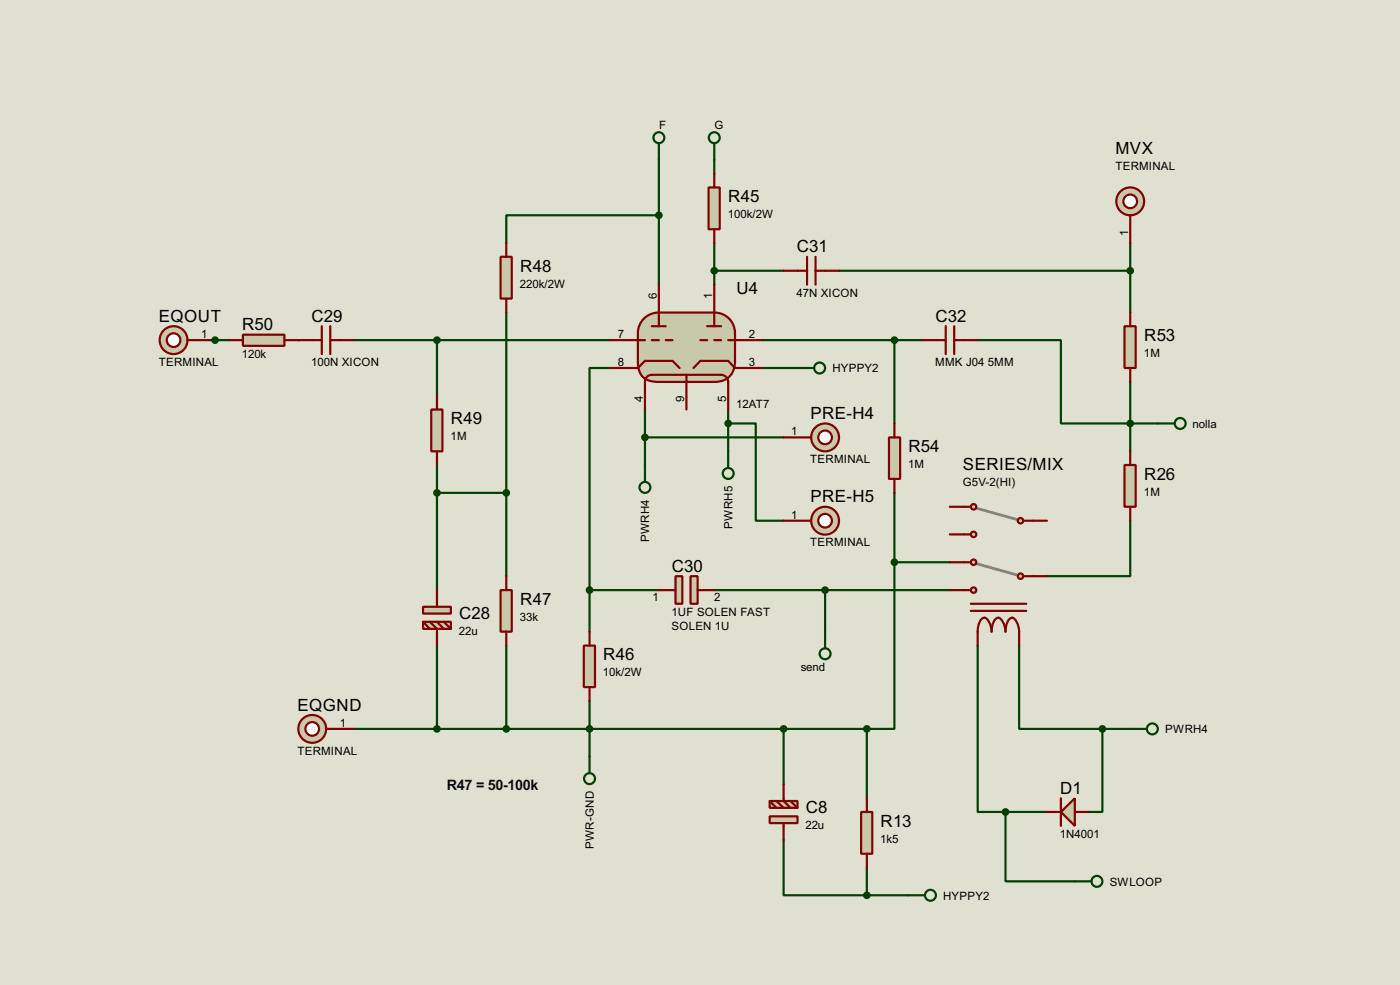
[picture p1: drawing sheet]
<svg xmlns="http://www.w3.org/2000/svg" width="256mm" height="180mm" viewBox="0 0 256 180" stroke-linecap="round" stroke-linejoin="round" font-family="sans-serif">
<path d="M0 0h256.5v180.3h-256.5z" fill="#e0e0d0"/>
<g fill="none" stroke="#004000" stroke-width=".4">
<path d="M130.9 29.3v2.5M92.8 57.2v48.3M207.1 49.6v7.6M139.8 67.4h6.3M80.1 85.1v22.9M80.1 90.2h12.7M80.1 118.2v15.2M92.8 118.2v15.2M64.8 133.4h94v12.7M108 133.4v5.1M143.6 133.4v10.2M143.6 153.7v10.2h15.2"/>
<path d="M158.8 158.8v5.1M158.8 163.9h7.6"/>
</g>
<circle cx="54.7" cy="62.3" r=".2" fill="#004000"/>
<path d="M120.7 39.4h-27.9v5.1M120.7 29.3v22.8M130.9 49.6h12.7M130.9 44.5v7.6M207.1 44.5v5.1h-53.4M139.8 62.3h29.2M163.9 62.3v15.2" fill="none" stroke="#004000" stroke-width=".4"/>
<circle cx="39.4" cy="62.3" r=".2" fill="#004000"/>
<g fill="none" stroke="#004000" stroke-width=".4">
<path d="M39.4 62.3h2.6M64.8 62.3h47M80.1 62.3v10.1M111.8 67.4h-3.8v40.6M118.2 75v10.1M133.4 77.5h5.1v17.8h5.1M133.4 75v7.6M179.1 62.3h15.3v15.2h17.7M207.1 69.9v12.7M118.2 80.1h25.4M163.9 90.2v12.7M207.1 95.3v10.2h-15.3"/>
<path d="M108 108h12.7M108 108v7.6M130.9 108h43.1M151.2 108v7.6M163.9 102.9v30.5h-5.1M163.9 102.9h10.1M179.1 118.2v30.4h5.1M186.7 118.2v15.2h15.3M108 128.3v5.1M202 133.4v15.2h-2.6M202 133.4h5.1M184.2 148.6v12.7h12.7"/>
<path d="M184.2 148.6h7.6"/>
</g>
<path d="M118 58.3a3.9 3.9 0 0 1 2.7-1.1h10.2a3.7 3.7 0 0 1 3.8 3.8v5.1a3.5 3.5 0 0 1-3.8 3.8h-10.2a3.2 3.2 0 0 1-3.8-2.9v-6a3.8 3.8 0 0 1 1.1-2.7z" fill-rule="evenodd" fill="#c8c8aa" stroke="#800000" stroke-width=".4"/>
<g fill="none" stroke="#800000" stroke-width=".4">
<path d="M119.4 59.7h2.6M120.7 52.1v7.6M129.6 59.7h2.5M130.9 52.1v7.6M111.8 62.3h6.4M111.8 67.4h5.1l1.3-1.3h5l1.3 1.3M118.2 75v-5.1a1.26 1.26 0 0 1 1.2-1.3h12.7a1.29 1.29 0 0 1 1.3 1.3v5.1M119.4 62.3h1.3M122 62.3h1.2M125.8 68.6v6.4M127.1 67.4l1.2-1.3h5.1l1.3 1.3h5.1M128.3 62.3h1.3"/>
<path d="M130.9 62.3h1.2M133.4 62.3h6.4"/>
</g>
<g fill="none" stroke="#004000" stroke-width=".4">
<path d="M120.7 26.2v3.1M118.2 85.1v3.1M133.4 82.6v3.1"/>
<circle cx="120.7" cy="25.2" r="1"/>
<circle cx="118.1" cy="89.2" r="1"/>
<circle cx="133.4" cy="86.7" r="1"/>
</g>
<path d="M129.8 34.3h2.1v7.7h-2.1z" fill="#c8c8aa" stroke="#800000" stroke-width=".4"/>
<path d="M130.9 31.8v2.5M130.9 42v2.5" fill="none" stroke="#800000" stroke-width=".4"/>
<g fill="none" stroke="#004000" stroke-width=".4">
<path d="M130.9 26.2v3.1"/>
<circle cx="130.8" cy="25.2" r="1"/>
</g>
<path d="M91.7 108h2.1v7.6h-2.1z" fill="#c8c8aa" stroke="#800000" stroke-width=".4"/>
<path d="M92.8 105.5v2.5M92.8 115.6v2.6" fill="none" stroke="#800000" stroke-width=".4"/>
<path d="M91.7 47h2.1v7.7h-2.1z" fill="#c8c8aa" stroke="#800000" stroke-width=".4"/>
<path d="M92.8 44.5v2.5M92.8 54.7v2.5" fill="none" stroke="#800000" stroke-width=".4"/>
<g fill="#c8c8aa" stroke="#800000" stroke-width=".4">
<path d="M77.5 111.1h5.1v1.2h-5.1z"/>
<path d="M77.5 113.8h5.1v1.3h-5.1z"/>
</g>
<path d="M77.5 113.8l1.3 1.3M78.8 113.8l1.3 1.3v3.1M80.1 108v3.1M80.1 113.8l1.2 1.3M81.3 113.8l1.3 1.3" fill="none" stroke="#800000" stroke-width=".4"/>
<g fill="#004000" stroke="#004000" stroke-width=".4">
<circle cx="80" cy="90.2" r=".5"/>
<circle cx="92.7" cy="90.2" r=".5"/>
</g>
<path d="M44.5 61.3h7.6v2h-7.6z" fill="#c8c8aa" stroke="#800000" stroke-width=".4"/>
<path d="M42 62.3h2.5M52.1 62.3h2.6" fill="none" stroke="#800000" stroke-width=".4"/>
<g fill="#c8c8aa" stroke="#800000" stroke-width=".4">
<path d="M123.8 105.5h1.2v5h-1.2z"/>
<path d="M126.5 105.5h1.3v5h-1.3z"/>
</g>
<path d="M120.7 108h3.1M127.8 108h3.1" fill="none" stroke="#800000" stroke-width=".4"/>
<circle cx="57.2" cy="133.4" r="2.55" fill="#c8c8aa" stroke="#800000" stroke-width=".4"/>
<circle cx="57.2" cy="133.4" r="1.25" fill="#feffff" stroke="#800000" stroke-width=".4"/>
<path d="M59.7 133.4h5.1" fill="none" stroke="#800000" stroke-width=".4"/>
<g fill="none" stroke="#004000" stroke-width=".4">
<path d="M108 138.5v3"/>
<circle cx="108" cy="142.5" r="1"/>
</g>
<path d="M206 59.7h2.1v7.7h-2.1z" fill="#c8c8aa" stroke="#800000" stroke-width=".4"/>
<path d="M207.1 57.2v2.5M207.1 67.4v2.5" fill="none" stroke="#800000" stroke-width=".4"/>
<path d="M162.9 80.1h2v7.6h-2z" fill="#c8c8aa" stroke="#800000" stroke-width=".4"/>
<path d="M163.9 77.5v2.6M163.9 87.7v2.5" fill="none" stroke="#800000" stroke-width=".4"/>
<g fill="#004000" stroke="#004000" stroke-width=".4">
<circle cx="108" cy="133.4" r=".5"/>
<circle cx="92.7" cy="133.4" r=".5"/>
<circle cx="80" cy="133.4" r=".5"/>
<circle cx="207" cy="49.6" r=".5"/>
</g>
<path d="M79 75h2.1v7.6h-2.1z" fill="#c8c8aa" stroke="#800000" stroke-width=".4"/>
<path d="M80.1 72.4v2.6M80.1 82.6v2.5" fill="none" stroke="#800000" stroke-width=".4"/>
<circle cx="151.1" cy="80.1" r="2.55" fill="#c8c8aa" stroke="#800000" stroke-width=".4"/>
<circle cx="151.1" cy="80.1" r="1.25" fill="#feffff" stroke="#800000" stroke-width=".4"/>
<path d="M143.6 80.1h5" fill="none" stroke="#800000" stroke-width=".4"/>
<circle cx="151.1" cy="95.3" r="2.55" fill="#c8c8aa" stroke="#800000" stroke-width=".4"/>
<circle cx="151.1" cy="95.3" r="1.25" fill="#feffff" stroke="#800000" stroke-width=".4"/>
<path d="M143.6 95.3h5" fill="none" stroke="#800000" stroke-width=".4"/>
<g fill="none" stroke="#004000" stroke-width=".4">
<path d="M146.1 67.4h3.1"/>
<circle cx="150.1" cy="67.4" r="1"/>
</g>
<path d="M157.8 148.6h2v7.7h-2z" fill="#c8c8aa" stroke="#800000" stroke-width=".4"/>
<path d="M158.8 146.1v2.5M158.8 156.3v2.5" fill="none" stroke="#800000" stroke-width=".4"/>
<circle cx="158.8" cy="133.4" r=".5" fill="#004000" stroke="#004000" stroke-width=".4"/>
<g fill="#c8c8aa" stroke="#800000" stroke-width=".4">
<path d="M141 149.4h5.1v1.3h-5.1z"/>
<path d="M141 146.6h5.1v1.3h-5.1z"/>
</g>
<path d="M141 146.6l1.3 1.3M142.3 146.6l1.3 1.3M143.6 143.6v3l1.2 1.3M143.6 150.7v3M144.8 146.6l1.3 1.3" fill="none" stroke="#800000" stroke-width=".4"/>
<g fill="#004000" stroke="#004000" stroke-width=".4">
<circle cx="143.5" cy="133.4" r=".5"/>
<circle cx="158.8" cy="163.9" r=".5"/>
</g>
<g fill="none" stroke="#004000" stroke-width=".4">
<path d="M166.4 163.9h3.1"/>
<circle cx="170.4" cy="163.9" r="1"/>
</g>
<circle cx="31.8" cy="62.3" r="2.55" fill="#c8c8aa" stroke="#800000" stroke-width=".4"/>
<circle cx="31.8" cy="62.3" r="1.25" fill="#feffff" stroke="#800000" stroke-width=".4"/>
<g fill="none" stroke="#800000" stroke-width=".4">
<path d="M59 59.7v5.1M60.5 59.7v5.1M143.6 49.6h4.3M147.9 47v5.1M149.4 47v5.1M149.4 49.6h4.3M173.3 59.7v5.1M174.8 59.7v5.1M34.3 62.3h5.1M54.7 62.3h4.3M60.5 62.3h4.3M169 62.3h4.3"/>
<path d="M174.8 62.3h4.3"/>
</g>
<g fill="#004000" stroke="#004000" stroke-width=".4">
<circle cx="120.7" cy="39.4" r=".5"/>
<circle cx="130.8" cy="49.6" r=".5"/>
<circle cx="163.8" cy="62.3" r=".5"/>
</g>
<circle cx="207" cy="36.9" r="2.55" fill="#c8c8aa" stroke="#800000" stroke-width=".4"/>
<circle cx="207" cy="36.9" r="1.25" fill="#feffff" stroke="#800000" stroke-width=".4"/>
<path d="M207.1 39.4v5.1" fill="none" stroke="#800000" stroke-width=".4"/>
<g fill="#004000" stroke="#004000" stroke-width=".4">
<circle cx="39.4" cy="62.3" r=".5"/>
<circle cx="118.1" cy="80.1" r=".5"/>
<circle cx="133.4" cy="77.5" r=".5"/>
<circle cx="80" cy="62.3" r=".5"/>
</g>
<path d="M178.9 103.2l7.3 2" fill="none" stroke="#808080" stroke-width=".5"/>
<g fill="#c8c8aa" stroke="#800000" stroke-width=".4">
<circle cx="186.9" cy="105.5" r=".5"/>
<circle cx="178.3" cy="102.9" r=".5"/>
</g>
<path d="M176.6 102.9h1.3" fill="none" stroke="#800000" stroke-width=".4"/>
<circle cx="178.3" cy="108" r=".5" fill="#c8c8aa" stroke="#800000" stroke-width=".4"/>
<path d="M176.6 108h1.3M177.9 111.8h10.1M177.9 110.5h10.1M179.1 115.6a3.3 3.3 0 0 1 .9-2.4 .9 .9 0 0 1 1.2 .7l.4 1.1 .1 .6a3.3 3.3 0 0 1 .8-2.4 .89 .89 0 0 1 1.2 .7l.4 1.1 .1 .6a3.3 3.3 0 0 1 .9-2.4l.4-.1a2.75 2.75 0 0 1 1.2 2.5M187.5 105.5h1.8" fill="none" stroke="#800000" stroke-width=".4"/>
<path d="M178.9 93l7.3 2.1" fill="none" stroke="#808080" stroke-width=".5"/>
<g fill="#c8c8aa" stroke="#800000" stroke-width=".4">
<circle cx="186.9" cy="95.3" r=".5"/>
<circle cx="178.3" cy="92.8" r=".5"/>
</g>
<path d="M176.6 92.8h1.3" fill="none" stroke="#800000" stroke-width=".4"/>
<circle cx="178.3" cy="97.8" r=".5" fill="#c8c8aa" stroke="#800000" stroke-width=".4"/>
<path d="M174 97.8h3.9M174 92.8h2.6M187.5 95.3h4.3M174 102.9h2.6M174 108h2.6M179.1 115.6v2.6M186.7 115.6v2.6M189.3 105.5h2.5" fill="none" stroke="#800000" stroke-width=".4"/>
<path d="M194.4 148.6l2.5-2.5v5.1z" fill="#c8c8aa" stroke="#800000" stroke-width=".4"/>
<path d="M191.8 148.6h2.6M194.4 146.1v5.1M196.9 148.6h2.5" fill="none" stroke="#800000" stroke-width=".4"/>
<path d="M206 85.1h2.1v7.7h-2.1z" fill="#c8c8aa" stroke="#800000" stroke-width=".4"/>
<path d="M207.1 82.6v2.5M207.1 92.8v2.5" fill="none" stroke="#800000" stroke-width=".4"/>
<g fill="#004000" stroke="#004000" stroke-width=".4">
<circle cx="207" cy="77.5" r=".5"/>
<circle cx="201.9" cy="133.4" r=".5"/>
<circle cx="184.2" cy="148.6" r=".5"/>
<circle cx="163.8" cy="102.9" r=".5"/>
<circle cx="151.1" cy="108" r=".5"/>
<circle cx="108" cy="108" r=".5"/>
</g>
<g fill="none" stroke="#004000" stroke-width=".4">
<path d="M212.1 77.5h3.1M151.2 115.6v3.1M207.1 133.4h3M196.9 161.3h3.1"/>
<circle cx="216.2" cy="77.5" r="1"/>
<circle cx="151.1" cy="119.7" r="1"/>
<circle cx="211.1" cy="133.4" r="1"/>
<circle cx="200.9" cy="161.3" r="1"/>
</g>
<path d="M107 118.2h2v7.6h-2z" fill="#c8c8aa" stroke="#800000" stroke-width=".4"/>
<path d="M108 115.6v2.6M108 125.8v2.5" fill="none" stroke="#800000" stroke-width=".4"/>
<g font-size="3.5">
<text x="204.4" y="28.2">MVX</text>
<text x="133.4" y="37">R45</text>
<text x="146" y="46.2">C31</text>
<text x="95.3" y="49.7">R48</text>
<text x="134.9" y="53.9">U4</text>
<text x="29.1" y="58.9">EQOUT</text>
<text x="57.1" y="58.9">C29</text>
<text x="171.4" y="58.9">C32</text>
<text x="44.4" y="60.5">R50</text>
<text x="209.6" y="62.4">R53</text>
<text x="82.6" y="77.6">R49</text>
<text x="148.5" y="76.7">PRE-H4</text>
<text x="166.4" y="82.8">R54</text>
<text x="176.4" y="86.1">SERIES/MIX</text>
<text x="209.6" y="87.8">R26</text>
<text x="148.5" y="92">PRE-H5</text>
<text x="123.1" y="104.7">C30</text>
<text x="84.1" y="113.2">C28</text>
<text x="95.3" y="110.7">R47</text>
<text x="110.5" y="120.9">R46</text>
<text x="54.5" y="130.1">EQGND</text>
<text x="147.6" y="148.8">C8</text>
<text x="194.2" y="145.3">D1</text>
<text x="161.3" y="151.3">R13</text>
</g>
<text font-size="3" fill="#000040" x="81.8" y="144.6">R47 = 50-100k</text>
<g font-size="2.4">
<text x="120.7" y="23.7">F</text>
<text x="130.9" y="23.7">G</text>
<text x="204.3" y="31">TERMINAL</text>
<text x="133.4" y="40">100k/2W</text>
<text x="206.7" y="43.1" transform="rotate(-90 206.7 43.1)">1</text>
<text x="95.2" y="52.6">220k/2W</text>
<text x="120.3" y="54.7" transform="rotate(-90 120.3 54.7)">6</text>
<text x="130.5" y="54.7" transform="rotate(-90 130.5 54.7)">1</text>
<text x="145.9" y="54.3">47N XICON</text>
<text x="36.9" y="61.9">1</text>
<text x="44.3" y="65.5">120k</text>
<text x="113.2" y="61.9">7</text>
<text x="137.2" y="61.9">2</text>
<text x="209.5" y="65.4">1M</text>
<text x="29.1" y="67">TERMINAL</text>
<text x="57" y="67">100N XICON</text>
<text x="113.2" y="67">8</text>
<text x="137.2" y="67">3</text>
<text x="152.5" y="68.1">HYPPY2</text>
<text x="171.3" y="67">MMK J04</text>
<text x="181" y="67">5MM</text>
<text x="117.8" y="73.6" transform="rotate(-90 117.8 73.6)">4</text>
<text x="125.4" y="73.6" transform="rotate(-90 125.4 73.6)">9</text>
<text x="133" y="73.6" transform="rotate(-90 133 73.6)">5</text>
<text x="134.9" y="74.6">12AT7</text>
<text x="82.6" y="80.6">1M</text>
<text x="145" y="79.7">1</text>
<text x="218.5" y="78.3">nolla</text>
<text x="148.4" y="84.8">TERMINAL</text>
<text x="166.4" y="85.7">1M</text>
<text x="176.4" y="88.9">G5V-2(HI)</text>
<text x="145" y="94.9">1</text>
<text x="209.5" y="90.8">1M</text>
<text x="118.9" y="99.3" transform="rotate(-90 118.9 99.3)">PWRH4</text>
<text x="134.2" y="96.8" transform="rotate(-90 134.2 96.8)">PWRH5</text>
<text x="148.4" y="100">TERMINAL</text>
<text x="95.2" y="113.6">33k</text>
<text x="119.6" y="110">1</text>
<text x="123" y="112.7">1UF SOLEN FAST</text>
<text x="130.9" y="110">2</text>
<text x="84.1" y="116.2">22u</text>
<text x="123" y="115.3">SOLEN 1U</text>
<text x="110.5" y="123.8">10k/2W</text>
<text x="146.7" y="122.8">send</text>
<text x="62.3" y="133">1</text>
<text x="213.4" y="134.2">PWRH4</text>
<text x="54.5" y="138.1">TERMINAL</text>
<text x="108.8" y="155.4" transform="rotate(-90 108.8 155.4)">PWR-GND</text>
<text x="147.6" y="151.7">22u</text>
<text x="161.3" y="154.3">1k5</text>
<text x="194.2" y="153.4">1N4001</text>
<text x="172.8" y="164.7">HYPPY2</text>
<text x="203.3" y="162.1">SWLOOP</text>
</g>
</svg>
